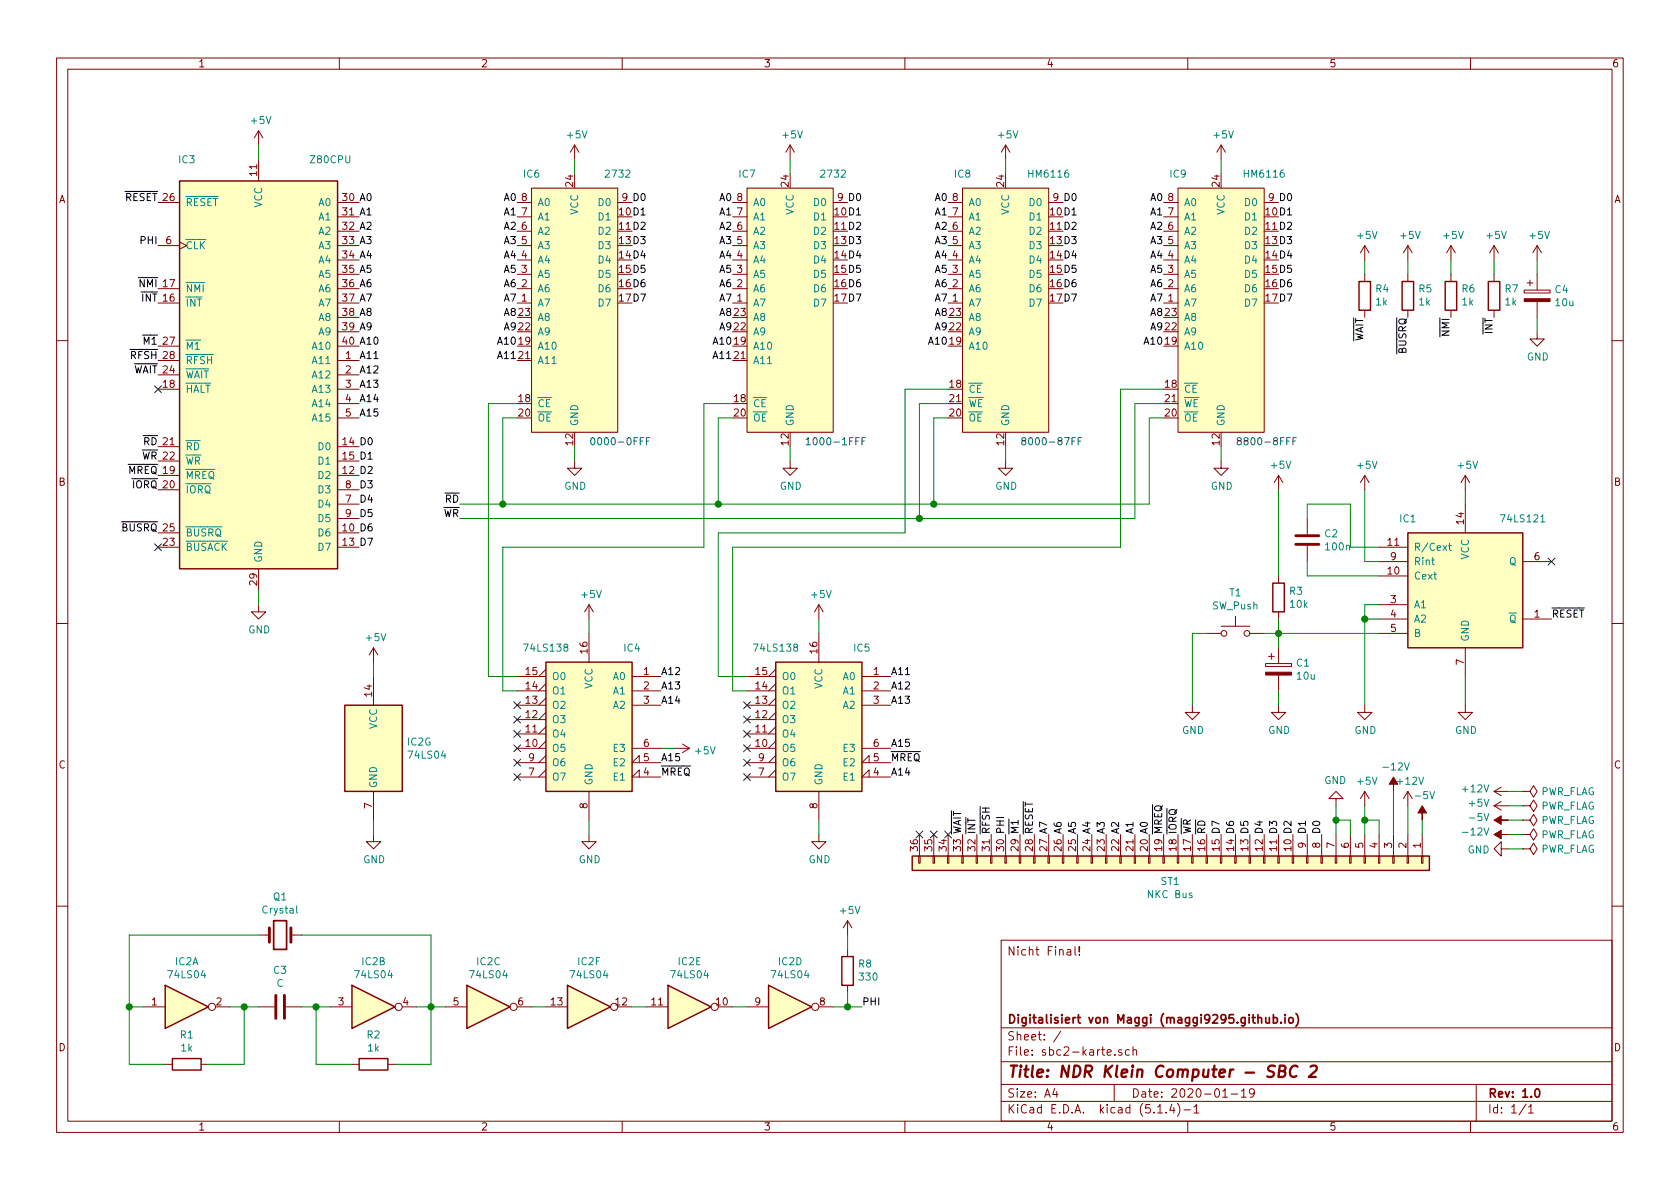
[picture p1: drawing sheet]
EESchema Schematic File Version 4
LIBS:sbc2-karte-cache
EELAYER 30 0
EELAYER END
$Descr A4 11693 8268
encoding utf-8
Sheet 1 1
Title "NDR Klein Computer - SBC 2"
Date "2020-01-19"
Rev "1.0"
Comp "Digitalisiert von Maggi (maggi9295.github.io)"
Comment1 ""
Comment2 ""
Comment3 ""
Comment4 "Nicht Final!"
$EndDescr
$Comp
L CPU:Z80CPU IC3
U 1 1
P 1800 2600
F 0 "IC3" H 1300 4100 50  0000 C CNN
F 1 "Z80CPU" H 2300 4100 50  0000 C CNN
F 2 "" H 1800 3000 50  0001 C CNN
F 3 "www.zilog.com/manage_directlink.php?filepath=docs/z80/um0080" H 1800 3000 50  0001 C CNN
	1    1800 2600
	1    0    0    -1  
$EndComp
$Comp
L nkc:2732 IC6
U 1 1
P 4000 2100
F 0 "IC6" H 3700 3000 50  0000 C CNN
F 1 "2732" H 4300 3000 50  0000 C CNN
F 2 "" H 4000 2000 50  0001 C CNN
F 3 "" H 4000 2000 50  0001 C CNN
	1    4000 2100
	1    0    0    -1  
$EndComp
$Comp
L nkc:HM6116 IC8
U 1 1
P 7000 2100
F 0 "IC8" H 6700 3000 50  0000 C CNN
F 1 "HM6116" H 7300 3000 50  0000 C CNN
F 2 "" H 7000 2000 50  0001 C CNN
F 3 "" H 7000 2000 50  0001 C CNN
	1    7000 2100
	1    0    0    -1  
$EndComp
$Comp
L nkc:2732 IC7
U 1 1
P 5500 2100
F 0 "IC7" H 5200 3000 50  0000 C CNN
F 1 "2732" H 5800 3000 50  0000 C CNN
F 2 "" H 5500 2000 50  0001 C CNN
F 3 "" H 5500 2000 50  0001 C CNN
	1    5500 2100
	1    0    0    -1  
$EndComp
$Comp
L nkc:HM6116 IC9
U 1 1
P 8500 2100
F 0 "IC9" H 8200 3000 50  0000 C CNN
F 1 "HM6116" H 8800 3000 50  0000 C CNN
F 2 "" H 8500 2000 50  0001 C CNN
F 3 "" H 8500 2000 50  0001 C CNN
	1    8500 2100
	1    0    0    -1  
$EndComp
$Comp
L 74xx:74LS138 IC4
U 1 1
P 4100 5000
F 0 "IC4" H 3800 5500 50  0000 C CNN
F 1 "74LS138" H 4400 5500 50  0000 C CNN
F 2 "" H 4100 5000 50  0001 C CNN
F 3 "http://www.ti.com/lit/gpn/sn74LS138" H 4100 5000 50  0001 C CNN
	1    4100 5000
	-1   0    0    -1  
$EndComp
Wire Wire Line
	4100 4300 4100 4400
Wire Wire Line
	4100 5800 4100 5700
$Comp
L power:GND #PWR0101
U 1 1
P 4100 5800
F 0 "#PWR0101" H 4100 5550 50  0001 C CNN
F 1 "GND" H 4105 5627 50  0000 C CNN
F 2 "" H 4100 5800 50  0001 C CNN
F 3 "" H 4100 5800 50  0001 C CNN
	1    4100 5800
	1    0    0    -1  
$EndComp
Wire Wire Line
	4000 3200 4000 3100
$Comp
L power:GND #PWR0102
U 1 1
P 4000 3200
F 0 "#PWR0102" H 4000 2950 50  0001 C CNN
F 1 "GND" H 4005 3027 50  0000 C CNN
F 2 "" H 4000 3200 50  0001 C CNN
F 3 "" H 4000 3200 50  0001 C CNN
	1    4000 3200
	1    0    0    -1  
$EndComp
Wire Wire Line
	4000 1100 4000 1200
Wire Wire Line
	5500 1100 5500 1200
Wire Wire Line
	7000 1100 7000 1200
Wire Wire Line
	8500 1100 8500 1200
Wire Wire Line
	1800 1000 1800 1100
Wire Wire Line
	5500 3200 5500 3100
$Comp
L power:GND #PWR0103
U 1 1
P 5500 3200
F 0 "#PWR0103" H 5500 2950 50  0001 C CNN
F 1 "GND" H 5505 3027 50  0000 C CNN
F 2 "" H 5500 3200 50  0001 C CNN
F 3 "" H 5500 3200 50  0001 C CNN
	1    5500 3200
	1    0    0    -1  
$EndComp
Wire Wire Line
	7000 3200 7000 3100
$Comp
L power:GND #PWR0104
U 1 1
P 7000 3200
F 0 "#PWR0104" H 7000 2950 50  0001 C CNN
F 1 "GND" H 7005 3027 50  0000 C CNN
F 2 "" H 7000 3200 50  0001 C CNN
F 3 "" H 7000 3200 50  0001 C CNN
	1    7000 3200
	1    0    0    -1  
$EndComp
Wire Wire Line
	8500 3200 8500 3100
$Comp
L power:GND #PWR0105
U 1 1
P 8500 3200
F 0 "#PWR0105" H 8500 2950 50  0001 C CNN
F 1 "GND" H 8505 3027 50  0000 C CNN
F 2 "" H 8500 3200 50  0001 C CNN
F 3 "" H 8500 3200 50  0001 C CNN
	1    8500 3200
	1    0    0    -1  
$EndComp
$Comp
L 74xx:74LS121 IC1
U 1 1
P 10200 4100
F 0 "IC1" H 9800 4600 50  0000 C CNN
F 1 "74LS121" H 10600 4600 50  0000 C CNN
F 2 "" H 10200 4100 50  0001 C CNN
F 3 "http://www.ti.com/lit/gpn/sn74121" H 10200 4100 50  0001 C CNN
	1    10200 4100
	1    0    0    -1  
$EndComp
Wire Wire Line
	1800 4200 1800 4100
$Comp
L power:GND #PWR0106
U 1 1
P 1800 4200
F 0 "#PWR0106" H 1800 3950 50  0001 C CNN
F 1 "GND" H 1805 4027 50  0000 C CNN
F 2 "" H 1800 4200 50  0001 C CNN
F 3 "" H 1800 4200 50  0001 C CNN
	1    1800 4200
	1    0    0    -1  
$EndComp
$Comp
L power:+5V #PWR0107
U 1 1
P 4100 4300
F 0 "#PWR0107" H 4100 4150 50  0001 C CNN
F 1 "+5V" H 4115 4473 50  0000 C CNN
F 2 "" H 4100 4300 50  0001 C CNN
F 3 "" H 4100 4300 50  0001 C CNN
	1    4100 4300
	1    0    0    -1  
$EndComp
$Comp
L power:+5V #PWR0108
U 1 1
P 4000 1100
F 0 "#PWR0108" H 4000 950 50  0001 C CNN
F 1 "+5V" H 4015 1273 50  0000 C CNN
F 2 "" H 4000 1100 50  0001 C CNN
F 3 "" H 4000 1100 50  0001 C CNN
	1    4000 1100
	1    0    0    -1  
$EndComp
$Comp
L power:+5V #PWR0109
U 1 1
P 5500 1100
F 0 "#PWR0109" H 5500 950 50  0001 C CNN
F 1 "+5V" H 5515 1273 50  0000 C CNN
F 2 "" H 5500 1100 50  0001 C CNN
F 3 "" H 5500 1100 50  0001 C CNN
	1    5500 1100
	1    0    0    -1  
$EndComp
$Comp
L power:+5V #PWR0110
U 1 1
P 7000 1100
F 0 "#PWR0110" H 7000 950 50  0001 C CNN
F 1 "+5V" H 7015 1273 50  0000 C CNN
F 2 "" H 7000 1100 50  0001 C CNN
F 3 "" H 7000 1100 50  0001 C CNN
	1    7000 1100
	1    0    0    -1  
$EndComp
$Comp
L power:+5V #PWR0111
U 1 1
P 8500 1100
F 0 "#PWR0111" H 8500 950 50  0001 C CNN
F 1 "+5V" H 8515 1273 50  0000 C CNN
F 2 "" H 8500 1100 50  0001 C CNN
F 3 "" H 8500 1100 50  0001 C CNN
	1    8500 1100
	1    0    0    -1  
$EndComp
$Comp
L power:+5V #PWR0112
U 1 1
P 1800 1000
F 0 "#PWR0112" H 1800 850 50  0001 C CNN
F 1 "+5V" H 1815 1173 50  0000 C CNN
F 2 "" H 1800 1000 50  0001 C CNN
F 3 "" H 1800 1000 50  0001 C CNN
	1    1800 1000
	1    0    0    -1  
$EndComp
$Comp
L power:GND #PWR0113
U 1 1
P 10200 4900
F 0 "#PWR0113" H 10200 4650 50  0001 C CNN
F 1 "GND" H 10205 4727 50  0000 C CNN
F 2 "" H 10200 4900 50  0001 C CNN
F 3 "" H 10200 4900 50  0001 C CNN
	1    10200 4900
	1    0    0    -1  
$EndComp
Wire Wire Line
	10200 3400 10200 3500
$Comp
L power:+5V #PWR0114
U 1 1
P 10200 3400
F 0 "#PWR0114" H 10200 3250 50  0001 C CNN
F 1 "+5V" H 10215 3573 50  0000 C CNN
F 2 "" H 10200 3400 50  0001 C CNN
F 3 "" H 10200 3400 50  0001 C CNN
	1    10200 3400
	1    0    0    -1  
$EndComp
$Comp
L Device:CP C1
U 1 1
P 8900 4650
F 0 "C1" H 9018 4696 50  0000 L CNN
F 1 "10u" H 9018 4605 50  0000 L CNN
F 2 "" H 8938 4500 50  0001 C CNN
F 3 "~" H 8900 4650 50  0001 C CNN
	1    8900 4650
	1    0    0    -1  
$EndComp
Wire Wire Line
	9600 4300 9500 4300
Wire Wire Line
	9500 4300 9500 4200
Wire Wire Line
	9500 4200 9600 4200
Connection ~ 9500 4300
$Comp
L power:GND #PWR0115
U 1 1
P 9500 4900
F 0 "#PWR0115" H 9500 4650 50  0001 C CNN
F 1 "GND" H 9505 4727 50  0000 C CNN
F 2 "" H 9500 4900 50  0001 C CNN
F 3 "" H 9500 4900 50  0001 C CNN
	1    9500 4900
	1    0    0    -1  
$EndComp
$Comp
L power:GND #PWR0116
U 1 1
P 8900 4900
F 0 "#PWR0116" H 8900 4650 50  0001 C CNN
F 1 "GND" H 8905 4727 50  0000 C CNN
F 2 "" H 8900 4900 50  0001 C CNN
F 3 "" H 8900 4900 50  0001 C CNN
	1    8900 4900
	1    0    0    -1  
$EndComp
Wire Wire Line
	8900 4800 8900 4900
Wire Wire Line
	10200 4700 10200 4900
$Comp
L Device:R R3
U 1 1
P 8900 4150
F 0 "R3" H 8970 4196 50  0000 L CNN
F 1 "10k" H 8970 4105 50  0000 L CNN
F 2 "" V 8830 4150 50  0001 C CNN
F 3 "~" H 8900 4150 50  0001 C CNN
	1    8900 4150
	1    0    0    -1  
$EndComp
Wire Wire Line
	8900 3400 8900 4000
$Comp
L power:+5V #PWR0117
U 1 1
P 8900 3400
F 0 "#PWR0117" H 8900 3250 50  0001 C CNN
F 1 "+5V" H 8915 3573 50  0000 C CNN
F 2 "" H 8900 3400 50  0001 C CNN
F 3 "" H 8900 3400 50  0001 C CNN
	1    8900 3400
	1    0    0    -1  
$EndComp
$Comp
L Device:C C2
U 1 1
P 9100 3750
F 0 "C2" H 9215 3796 50  0000 L CNN
F 1 "100n" H 9215 3705 50  0000 L CNN
F 2 "" H 9138 3600 50  0001 C CNN
F 3 "~" H 9100 3750 50  0001 C CNN
	1    9100 3750
	1    0    0    -1  
$EndComp
Wire Wire Line
	9100 4000 9100 3900
Wire Wire Line
	9500 4300 9500 4900
Wire Wire Line
	8900 4300 8900 4400
Wire Wire Line
	9600 4400 8900 4400
Connection ~ 8900 4400
Wire Wire Line
	8900 4400 8900 4500
Wire Wire Line
	9100 4000 9600 4000
$Comp
L power:+5V #PWR0118
U 1 1
P 9500 3400
F 0 "#PWR0118" H 9500 3250 50  0001 C CNN
F 1 "+5V" H 9515 3573 50  0000 C CNN
F 2 "" H 9500 3400 50  0001 C CNN
F 3 "" H 9500 3400 50  0001 C CNN
	1    9500 3400
	1    0    0    -1  
$EndComp
Wire Wire Line
	9600 3800 9400 3800
Wire Wire Line
	9400 3800 9400 3500
Wire Wire Line
	9400 3500 9100 3500
Wire Wire Line
	9100 3500 9100 3600
Wire Wire Line
	9500 3400 9500 3900
Wire Wire Line
	9500 3900 9600 3900
$Comp
L power:GND #PWR0119
U 1 1
P 8300 4900
F 0 "#PWR0119" H 8300 4650 50  0001 C CNN
F 1 "GND" H 8305 4727 50  0000 C CNN
F 2 "" H 8300 4900 50  0001 C CNN
F 3 "" H 8300 4900 50  0001 C CNN
	1    8300 4900
	1    0    0    -1  
$EndComp
$Comp
L 74xx:74LS04 IC2
U 1 1
P 1300 7000
F 0 "IC2" H 1300 7317 50  0000 C CNN
F 1 "74LS04" H 1300 7226 50  0000 C CNN
F 2 "" H 1300 7000 50  0001 C CNN
F 3 "http://www.ti.com/lit/gpn/sn74LS04" H 1300 7000 50  0001 C CNN
	1    1300 7000
	1    0    0    -1  
$EndComp
$Comp
L 74xx:74LS04 IC2
U 2 1
P 2600 7000
F 0 "IC2" H 2600 7317 50  0000 C CNN
F 1 "74LS04" H 2600 7226 50  0000 C CNN
F 2 "" H 2600 7000 50  0001 C CNN
F 3 "http://www.ti.com/lit/gpn/sn74LS04" H 2600 7000 50  0001 C CNN
	2    2600 7000
	1    0    0    -1  
$EndComp
$Comp
L 74xx:74LS04 IC2
U 3 1
P 3400 7000
F 0 "IC2" H 3400 7317 50  0000 C CNN
F 1 "74LS04" H 3400 7226 50  0000 C CNN
F 2 "" H 3400 7000 50  0001 C CNN
F 3 "http://www.ti.com/lit/gpn/sn74LS04" H 3400 7000 50  0001 C CNN
	3    3400 7000
	1    0    0    -1  
$EndComp
$Comp
L 74xx:74LS04 IC2
U 4 1
P 5500 7000
F 0 "IC2" H 5500 7317 50  0000 C CNN
F 1 "74LS04" H 5500 7226 50  0000 C CNN
F 2 "" H 5500 7000 50  0001 C CNN
F 3 "http://www.ti.com/lit/gpn/sn74LS04" H 5500 7000 50  0001 C CNN
	4    5500 7000
	1    0    0    -1  
$EndComp
$Comp
L 74xx:74LS04 IC2
U 5 1
P 4800 7000
F 0 "IC2" H 4800 7317 50  0000 C CNN
F 1 "74LS04" H 4800 7226 50  0000 C CNN
F 2 "" H 4800 7000 50  0001 C CNN
F 3 "http://www.ti.com/lit/gpn/sn74LS04" H 4800 7000 50  0001 C CNN
	5    4800 7000
	1    0    0    -1  
$EndComp
$Comp
L 74xx:74LS04 IC2
U 6 1
P 4100 7000
F 0 "IC2" H 4100 7317 50  0000 C CNN
F 1 "74LS04" H 4100 7226 50  0000 C CNN
F 2 "" H 4100 7000 50  0001 C CNN
F 3 "http://www.ti.com/lit/gpn/sn74LS04" H 4100 7000 50  0001 C CNN
	6    4100 7000
	1    0    0    -1  
$EndComp
$Comp
L 74xx:74LS04 IC2
U 7 1
P 2600 5200
F 0 "IC2" H 2830 5246 50  0000 L CNN
F 1 "74LS04" H 2830 5155 50  0000 L CNN
F 2 "" H 2600 5200 50  0001 C CNN
F 3 "http://www.ti.com/lit/gpn/sn74LS04" H 2600 5200 50  0001 C CNN
	7    2600 5200
	1    0    0    -1  
$EndComp
$Comp
L Device:Crystal Q1
U 1 1
P 1950 6500
F 0 "Q1" H 1950 6768 50  0000 C CNN
F 1 "Crystal" H 1950 6677 50  0000 C CNN
F 2 "" H 1950 6500 50  0001 C CNN
F 3 "~" H 1950 6500 50  0001 C CNN
	1    1950 6500
	1    0    0    -1  
$EndComp
$Comp
L Device:R R1
U 1 1
P 1300 7400
F 0 "R1" V 1093 7400 50  0000 C CNN
F 1 "1k" V 1184 7400 50  0000 C CNN
F 2 "" V 1230 7400 50  0001 C CNN
F 3 "~" H 1300 7400 50  0001 C CNN
	1    1300 7400
	0    1    1    0   
$EndComp
$Comp
L Device:R R2
U 1 1
P 2600 7400
F 0 "R2" V 2393 7400 50  0000 C CNN
F 1 "1k" V 2484 7400 50  0000 C CNN
F 2 "" V 2530 7400 50  0001 C CNN
F 3 "~" H 2600 7400 50  0001 C CNN
	1    2600 7400
	0    1    1    0   
$EndComp
$Comp
L Device:C C3
U 1 1
P 1950 7000
F 0 "C3" V 2202 7000 50  0000 C CNN
F 1 "C" V 2111 7000 50  0000 C CNN
F 2 "" H 1988 6850 50  0001 C CNN
F 3 "~" H 1950 7000 50  0001 C CNN
	1    1950 7000
	0    -1   -1   0   
$EndComp
Wire Wire Line
	2200 7400 2200 7000
Wire Wire Line
	2200 7000 2300 7000
Wire Wire Line
	2200 7000 2100 7000
Connection ~ 2200 7000
Wire Wire Line
	1800 7000 1700 7000
Wire Wire Line
	1700 7000 1700 7400
Connection ~ 1700 7000
Wire Wire Line
	1700 7000 1600 7000
Wire Wire Line
	900  7400 900  7000
Wire Wire Line
	900  6500 1800 6500
Wire Wire Line
	2100 6500 3000 6500
Wire Wire Line
	3000 6500 3000 7000
Wire Wire Line
	2900 7000 3000 7000
Connection ~ 3000 7000
Wire Wire Line
	3000 7000 3000 7400
Wire Wire Line
	1000 7000 900  7000
Connection ~ 900  7000
Wire Wire Line
	900  7000 900  6500
Wire Wire Line
	1450 7400 1700 7400
Wire Wire Line
	2200 7400 2450 7400
Wire Wire Line
	2750 7400 3000 7400
Wire Wire Line
	1150 7400 900  7400
Wire Wire Line
	3000 7000 3100 7000
Wire Wire Line
	3700 7000 3800 7000
Wire Wire Line
	4400 7000 4500 7000
Wire Wire Line
	5100 7000 5200 7000
$Comp
L Device:R R8
U 1 1
P 5900 6750
F 0 "R8" H 5830 6704 50  0000 R CNN
F 1 "330" H 5830 6795 50  0000 R CNN
F 2 "" V 5830 6750 50  0001 C CNN
F 3 "~" H 5900 6750 50  0001 C CNN
	1    5900 6750
	-1   0    0    1   
$EndComp
Wire Wire Line
	5800 7000 5900 7000
Wire Wire Line
	5900 7000 5900 6900
Wire Wire Line
	2600 5800 2600 5700
$Comp
L power:GND #PWR0120
U 1 1
P 2600 5800
F 0 "#PWR0120" H 2600 5550 50  0001 C CNN
F 1 "GND" H 2605 5627 50  0000 C CNN
F 2 "" H 2600 5800 50  0001 C CNN
F 3 "" H 2600 5800 50  0001 C CNN
	1    2600 5800
	1    0    0    -1  
$EndComp
Wire Wire Line
	2600 4600 2600 4700
$Comp
L power:+5V #PWR0121
U 1 1
P 2600 4600
F 0 "#PWR0121" H 2600 4450 50  0001 C CNN
F 1 "+5V" H 2615 4773 50  0000 C CNN
F 2 "" H 2600 4600 50  0001 C CNN
F 3 "" H 2600 4600 50  0001 C CNN
	1    2600 4600
	1    0    0    -1  
$EndComp
$Comp
L power:+5V #PWR0122
U 1 1
P 5900 6500
F 0 "#PWR0122" H 5900 6350 50  0001 C CNN
F 1 "+5V" H 5915 6673 50  0000 C CNN
F 2 "" H 5900 6500 50  0001 C CNN
F 3 "" H 5900 6500 50  0001 C CNN
	1    5900 6500
	1    0    0    -1  
$EndComp
Wire Wire Line
	5900 6500 5900 6600
Text Label 6000 7000 0    50   ~ 0
PHI
Text Label 10800 4300 0    50   ~ 0
~RESET
Text Label 1100 1400 2    50   ~ 0
~RESET
$Comp
L Device:R R6
U 1 1
P 10100 2050
F 0 "R6" H 10030 2004 50  0000 R CNN
F 1 "1k" H 10030 2095 50  0000 R CNN
F 2 "" V 10030 2050 50  0001 C CNN
F 3 "~" H 10100 2050 50  0001 C CNN
	1    10100 2050
	-1   0    0    1   
$EndComp
$Comp
L Device:R R7
U 1 1
P 10400 2050
F 0 "R7" H 10330 2004 50  0000 R CNN
F 1 "1k" H 10330 2095 50  0000 R CNN
F 2 "" V 10330 2050 50  0001 C CNN
F 3 "~" H 10400 2050 50  0001 C CNN
	1    10400 2050
	-1   0    0    1   
$EndComp
$Comp
L Device:R R4
U 1 1
P 9500 2050
F 0 "R4" H 9430 2004 50  0000 R CNN
F 1 "1k" H 9430 2095 50  0000 R CNN
F 2 "" V 9430 2050 50  0001 C CNN
F 3 "~" H 9500 2050 50  0001 C CNN
	1    9500 2050
	-1   0    0    1   
$EndComp
$Comp
L Device:R R5
U 1 1
P 9800 2050
F 0 "R5" H 9730 2004 50  0000 R CNN
F 1 "1k" H 9730 2095 50  0000 R CNN
F 2 "" V 9730 2050 50  0001 C CNN
F 3 "~" H 9800 2050 50  0001 C CNN
	1    9800 2050
	-1   0    0    1   
$EndComp
Text Label 1100 2000 2    50   ~ 0
~NMI
Text Label 1100 2100 2    50   ~ 0
~INT
Text Label 1100 2600 2    50   ~ 0
~WAIT
Text Label 1100 3700 2    50   ~ 0
~BUSRQ
Text Label 10100 2200 3    50   ~ 0
~NMI
Text Label 10400 2200 3    50   ~ 0
~INT
Text Label 9500 2200 3    50   ~ 0
~WAIT
Text Label 9800 2200 3    50   ~ 0
~BUSRQ
Wire Wire Line
	10100 1800 10100 1900
$Comp
L power:+5V #PWR0123
U 1 1
P 10100 1800
F 0 "#PWR0123" H 10100 1650 50  0001 C CNN
F 1 "+5V" H 10115 1973 50  0000 C CNN
F 2 "" H 10100 1800 50  0001 C CNN
F 3 "" H 10100 1800 50  0001 C CNN
	1    10100 1800
	1    0    0    -1  
$EndComp
Wire Wire Line
	10400 1800 10400 1900
$Comp
L power:+5V #PWR0124
U 1 1
P 10400 1800
F 0 "#PWR0124" H 10400 1650 50  0001 C CNN
F 1 "+5V" H 10415 1973 50  0000 C CNN
F 2 "" H 10400 1800 50  0001 C CNN
F 3 "" H 10400 1800 50  0001 C CNN
	1    10400 1800
	1    0    0    -1  
$EndComp
Wire Wire Line
	9500 1800 9500 1900
$Comp
L power:+5V #PWR0125
U 1 1
P 9500 1800
F 0 "#PWR0125" H 9500 1650 50  0001 C CNN
F 1 "+5V" H 9515 1973 50  0000 C CNN
F 2 "" H 9500 1800 50  0001 C CNN
F 3 "" H 9500 1800 50  0001 C CNN
	1    9500 1800
	1    0    0    -1  
$EndComp
Wire Wire Line
	9800 1800 9800 1900
$Comp
L power:+5V #PWR0126
U 1 1
P 9800 1800
F 0 "#PWR0126" H 9800 1650 50  0001 C CNN
F 1 "+5V" H 9815 1973 50  0000 C CNN
F 2 "" H 9800 1800 50  0001 C CNN
F 3 "" H 9800 1800 50  0001 C CNN
	1    9800 1800
	1    0    0    -1  
$EndComp
Text Label 1100 2400 2    50   ~ 0
~M1
Text Label 1100 2500 2    50   ~ 0
~RFSH
NoConn ~ 1100 3800
NoConn ~ 1100 2700
Text Label 1100 3100 2    50   ~ 0
~RD
Text Label 1100 3200 2    50   ~ 0
~WR
Text Label 1100 3300 2    50   ~ 0
~MREQ
Text Label 1100 3400 2    50   ~ 0
~IORQ
Text Label 2500 1400 0    50   ~ 0
A0
Text Label 2500 1500 0    50   ~ 0
A1
Text Label 2500 1600 0    50   ~ 0
A2
Text Label 2500 1700 0    50   ~ 0
A3
Text Label 2500 1800 0    50   ~ 0
A4
Text Label 2500 1900 0    50   ~ 0
A5
Text Label 2500 2000 0    50   ~ 0
A6
Text Label 2500 2100 0    50   ~ 0
A7
Text Label 2500 2200 0    50   ~ 0
A8
Text Label 2500 2300 0    50   ~ 0
A9
Text Label 2500 2400 0    50   ~ 0
A10
Text Label 2500 2500 0    50   ~ 0
A11
Text Label 2500 2600 0    50   ~ 0
A12
Text Label 2500 2700 0    50   ~ 0
A13
Text Label 2500 2800 0    50   ~ 0
A14
Text Label 2500 2900 0    50   ~ 0
A15
Text Label 2500 3100 0    50   ~ 0
D0
Text Label 2500 3200 0    50   ~ 0
D1
Text Label 2500 3300 0    50   ~ 0
D2
Text Label 2500 3400 0    50   ~ 0
D3
Text Label 2500 3500 0    50   ~ 0
D4
Text Label 2500 3600 0    50   ~ 0
D5
Text Label 2500 3700 0    50   ~ 0
D6
Text Label 2500 3800 0    50   ~ 0
D7
Text Label 8000 5800 1    50   ~ 0
A0
Text Label 7900 5800 1    50   ~ 0
A1
Text Label 7800 5800 1    50   ~ 0
A2
Text Label 7700 5800 1    50   ~ 0
A3
Text Label 7600 5800 1    50   ~ 0
A4
Text Label 7500 5800 1    50   ~ 0
A5
Text Label 7400 5800 1    50   ~ 0
A6
Text Label 7300 5800 1    50   ~ 0
A7
Text Label 9200 5800 1    50   ~ 0
D0
Text Label 9100 5800 1    50   ~ 0
D1
Text Label 9000 5800 1    50   ~ 0
D2
Text Label 8900 5800 1    50   ~ 0
D3
Text Label 8800 5800 1    50   ~ 0
D4
Text Label 8700 5800 1    50   ~ 0
D5
Text Label 8600 5800 1    50   ~ 0
D6
Text Label 8500 5800 1    50   ~ 0
D7
Text Label 4400 1400 0    50   ~ 0
D0
Text Label 4400 1500 0    50   ~ 0
D1
Text Label 4400 1600 0    50   ~ 0
D2
Text Label 4400 1700 0    50   ~ 0
D3
Text Label 4400 1800 0    50   ~ 0
D4
Text Label 4400 1900 0    50   ~ 0
D5
Text Label 4400 2000 0    50   ~ 0
D6
Text Label 4400 2100 0    50   ~ 0
D7
Text Label 5900 1400 0    50   ~ 0
D0
Text Label 5900 1500 0    50   ~ 0
D1
Text Label 5900 1600 0    50   ~ 0
D2
Text Label 5900 1700 0    50   ~ 0
D3
Text Label 5900 1800 0    50   ~ 0
D4
Text Label 5900 1900 0    50   ~ 0
D5
Text Label 5900 2000 0    50   ~ 0
D6
Text Label 5900 2100 0    50   ~ 0
D7
Text Label 7400 1400 0    50   ~ 0
D0
Text Label 7400 1500 0    50   ~ 0
D1
Text Label 7400 1600 0    50   ~ 0
D2
Text Label 7400 1700 0    50   ~ 0
D3
Text Label 7400 1800 0    50   ~ 0
D4
Text Label 7400 1900 0    50   ~ 0
D5
Text Label 7400 2000 0    50   ~ 0
D6
Text Label 7400 2100 0    50   ~ 0
D7
Text Label 8900 1400 0    50   ~ 0
D0
Text Label 8900 1500 0    50   ~ 0
D1
Text Label 8900 1600 0    50   ~ 0
D2
Text Label 8900 1700 0    50   ~ 0
D3
Text Label 8900 1800 0    50   ~ 0
D4
Text Label 8900 1900 0    50   ~ 0
D5
Text Label 8900 2000 0    50   ~ 0
D6
Text Label 8900 2100 0    50   ~ 0
D7
Text Label 3600 1400 2    50   ~ 0
A0
Text Label 3600 1500 2    50   ~ 0
A1
Text Label 3600 1600 2    50   ~ 0
A2
Text Label 3600 1700 2    50   ~ 0
A3
Text Label 3600 1800 2    50   ~ 0
A4
Text Label 3600 1900 2    50   ~ 0
A5
Text Label 3600 2000 2    50   ~ 0
A6
Text Label 3600 2100 2    50   ~ 0
A7
Text Label 3600 2200 2    50   ~ 0
A8
Text Label 3600 2300 2    50   ~ 0
A9
Text Label 3600 2400 2    50   ~ 0
A10
Text Label 3600 2500 2    50   ~ 0
A11
Text Label 5100 1400 2    50   ~ 0
A0
Text Label 5100 1500 2    50   ~ 0
A1
Text Label 5100 1600 2    50   ~ 0
A2
Text Label 5100 1700 2    50   ~ 0
A3
Text Label 5100 1800 2    50   ~ 0
A4
Text Label 5100 1900 2    50   ~ 0
A5
Text Label 5100 2000 2    50   ~ 0
A6
Text Label 5100 2100 2    50   ~ 0
A7
Text Label 5100 2200 2    50   ~ 0
A8
Text Label 5100 2300 2    50   ~ 0
A9
Text Label 5100 2400 2    50   ~ 0
A10
Text Label 5100 2500 2    50   ~ 0
A11
Text Label 6600 1400 2    50   ~ 0
A0
Text Label 6600 1500 2    50   ~ 0
A1
Text Label 6600 1600 2    50   ~ 0
A2
Text Label 6600 1700 2    50   ~ 0
A3
Text Label 6600 1800 2    50   ~ 0
A4
Text Label 6600 1900 2    50   ~ 0
A5
Text Label 6600 2000 2    50   ~ 0
A6
Text Label 6600 2100 2    50   ~ 0
A7
Text Label 6600 2200 2    50   ~ 0
A8
Text Label 6600 2300 2    50   ~ 0
A9
Text Label 6600 2400 2    50   ~ 0
A10
Text Label 8100 1400 2    50   ~ 0
A0
Text Label 8100 1500 2    50   ~ 0
A1
Text Label 8100 1600 2    50   ~ 0
A2
Text Label 8100 1700 2    50   ~ 0
A3
Text Label 8100 1800 2    50   ~ 0
A4
Text Label 8100 1900 2    50   ~ 0
A5
Text Label 8100 2000 2    50   ~ 0
A6
Text Label 8100 2100 2    50   ~ 0
A7
Text Label 8100 2200 2    50   ~ 0
A8
Text Label 8100 2300 2    50   ~ 0
A9
Text Label 8100 2400 2    50   ~ 0
A10
Wire Wire Line
	5100 2900 5000 2900
Wire Wire Line
	5000 2900 5000 3500
Wire Wire Line
	5000 3500 6500 3500
Wire Wire Line
	6500 3500 6500 2900
Wire Wire Line
	6500 2900 6600 2900
Wire Wire Line
	6500 3500 8000 3500
Wire Wire Line
	8000 3500 8000 2900
Wire Wire Line
	8000 2900 8100 2900
Connection ~ 6500 3500
Wire Wire Line
	5000 3500 3500 3500
Wire Wire Line
	3500 3500 3500 2900
Wire Wire Line
	3500 2900 3600 2900
Connection ~ 5000 3500
Text Label 3200 3500 2    50   ~ 0
~RD
Connection ~ 3500 3500
Wire Wire Line
	3200 3500 3500 3500
Wire Wire Line
	6600 2800 6400 2800
Wire Wire Line
	6400 2800 6400 3600
Wire Wire Line
	6400 3600 7900 3600
Wire Wire Line
	7900 3600 7900 2800
Wire Wire Line
	7900 2800 8100 2800
Wire Wire Line
	6400 3600 3200 3600
Connection ~ 6400 3600
Text Label 3200 3600 2    50   ~ 0
~WR
Wire Wire Line
	3400 4700 3400 2800
Wire Wire Line
	3400 2800 3600 2800
Wire Wire Line
	3500 4800 3500 3800
Wire Wire Line
	3500 3800 4900 3800
Wire Wire Line
	4900 3800 4900 2800
Wire Wire Line
	4900 2800 5100 2800
Wire Wire Line
	3400 4700 3600 4700
Wire Wire Line
	3500 4800 3600 4800
Wire Wire Line
	6300 3700 6300 2700
Wire Wire Line
	6300 2700 6600 2700
Wire Wire Line
	7800 3800 7800 2700
Wire Wire Line
	7800 2700 8100 2700
Wire Wire Line
	5100 3800 7800 3800
Wire Wire Line
	5100 4800 5100 3800
Wire Wire Line
	5000 3700 6300 3700
Wire Wire Line
	5000 4700 5000 3700
$Comp
L power:+5V #PWR0127
U 1 1
P 5700 4300
F 0 "#PWR0127" H 5700 4150 50  0001 C CNN
F 1 "+5V" H 5715 4473 50  0000 C CNN
F 2 "" H 5700 4300 50  0001 C CNN
F 3 "" H 5700 4300 50  0001 C CNN
	1    5700 4300
	1    0    0    -1  
$EndComp
$Comp
L power:GND #PWR0128
U 1 1
P 5700 5800
F 0 "#PWR0128" H 5700 5550 50  0001 C CNN
F 1 "GND" H 5705 5627 50  0000 C CNN
F 2 "" H 5700 5800 50  0001 C CNN
F 3 "" H 5700 5800 50  0001 C CNN
	1    5700 5800
	1    0    0    -1  
$EndComp
Wire Wire Line
	5700 5800 5700 5700
Wire Wire Line
	5700 4300 5700 4400
$Comp
L 74xx:74LS138 IC5
U 1 1
P 5700 5000
F 0 "IC5" H 5400 5500 50  0000 C CNN
F 1 "74LS138" H 6000 5500 50  0000 C CNN
F 2 "" H 5700 5000 50  0001 C CNN
F 3 "http://www.ti.com/lit/gpn/sn74LS138" H 5700 5000 50  0001 C CNN
	1    5700 5000
	-1   0    0    -1  
$EndComp
Wire Wire Line
	5200 4800 5100 4800
Wire Wire Line
	5200 4700 5000 4700
$Comp
L power:+5V #PWR0129
U 1 1
P 4700 5200
F 0 "#PWR0129" H 4700 5050 50  0001 C CNN
F 1 "+5V" V 4715 5328 50  0000 L CNN
F 2 "" H 4700 5200 50  0001 C CNN
F 3 "" H 4700 5200 50  0001 C CNN
	1    4700 5200
	0    1    1    0   
$EndComp
Wire Wire Line
	4600 5200 4700 5200
Text Label 4600 4700 0    50   ~ 0
A12
Text Label 4600 4800 0    50   ~ 0
A13
Text Label 4600 4900 0    50   ~ 0
A14
Text Label 4600 5300 0    50   ~ 0
A15
Text Label 6200 4700 0    50   ~ 0
A11
Text Label 6200 4800 0    50   ~ 0
A12
Text Label 6200 4900 0    50   ~ 0
A13
Text Label 6200 5400 0    50   ~ 0
A14
Text Label 6200 5200 0    50   ~ 0
A15
Text Label 6200 5300 0    50   ~ 0
~MREQ
$Comp
L Device:CP C4
U 1 1
P 10700 2050
F 0 "C4" H 10818 2096 50  0000 L CNN
F 1 "10u" H 10818 2005 50  0000 L CNN
F 2 "" H 10738 1900 50  0001 C CNN
F 3 "~" H 10700 2050 50  0001 C CNN
	1    10700 2050
	1    0    0    -1  
$EndComp
Wire Wire Line
	10700 1800 10700 1900
$Comp
L power:+5V #PWR0130
U 1 1
P 10700 1800
F 0 "#PWR0130" H 10700 1650 50  0001 C CNN
F 1 "+5V" H 10715 1973 50  0000 C CNN
F 2 "" H 10700 1800 50  0001 C CNN
F 3 "" H 10700 1800 50  0001 C CNN
	1    10700 1800
	1    0    0    -1  
$EndComp
Wire Wire Line
	10700 2300 10700 2200
$Comp
L power:GND #PWR0131
U 1 1
P 10700 2300
F 0 "#PWR0131" H 10700 2050 50  0001 C CNN
F 1 "GND" H 10705 2127 50  0000 C CNN
F 2 "" H 10700 2300 50  0001 C CNN
F 3 "" H 10700 2300 50  0001 C CNN
	1    10700 2300
	1    0    0    -1  
$EndComp
$Comp
L power:-5V #PWR0132
U 1 1
P 9900 5700
F 0 "#PWR0132" H 9900 5800 50  0001 C CNN
F 1 "-5V" H 9915 5873 50  0000 C CNN
F 2 "" H 9900 5700 50  0001 C CNN
F 3 "" H 9900 5700 50  0001 C CNN
	1    9900 5700
	1    0    0    -1  
$EndComp
$Comp
L power:+12V #PWR0133
U 1 1
P 9800 5600
F 0 "#PWR0133" H 9800 5450 50  0001 C CNN
F 1 "+12V" H 9815 5773 50  0000 C CNN
F 2 "" H 9800 5600 50  0001 C CNN
F 3 "" H 9800 5600 50  0001 C CNN
	1    9800 5600
	1    0    0    -1  
$EndComp
$Comp
L power:-12V #PWR0134
U 1 1
P 9700 5500
F 0 "#PWR0134" H 9700 5600 50  0001 C CNN
F 1 "-12V" H 9715 5673 50  0000 C CNN
F 2 "" H 9700 5500 50  0001 C CNN
F 3 "" H 9700 5500 50  0001 C CNN
	1    9700 5500
	1    0    0    -1  
$EndComp
$Comp
L power:+5V #PWR0135
U 1 1
P 9500 5600
F 0 "#PWR0135" H 9500 5450 50  0001 C CNN
F 1 "+5V" H 9515 5773 50  0000 C CNN
F 2 "" H 9500 5600 50  0001 C CNN
F 3 "" H 9500 5600 50  0001 C CNN
	1    9500 5600
	1    0    0    -1  
$EndComp
$Comp
L power:GND #PWR0136
U 1 1
P 9300 5600
F 0 "#PWR0136" H 9300 5350 50  0001 C CNN
F 1 "GND" H 9305 5427 50  0000 C CNN
F 2 "" H 9300 5600 50  0001 C CNN
F 3 "" H 9300 5600 50  0001 C CNN
	1    9300 5600
	-1   0    0    1   
$EndComp
Wire Wire Line
	9300 5600 9300 5700
Wire Wire Line
	9300 5700 9400 5700
Wire Wire Line
	9400 5700 9400 5800
Connection ~ 9300 5700
Wire Wire Line
	9300 5700 9300 5800
Wire Wire Line
	9500 5600 9500 5700
Wire Wire Line
	9600 5700 9500 5700
Connection ~ 9500 5700
Wire Wire Line
	9500 5700 9500 5800
Wire Wire Line
	9600 5700 9600 5800
Text Label 8400 5800 1    50   ~ 0
~RD
Text Label 8300 5800 1    50   ~ 0
~WR
Text Label 8200 5800 1    50   ~ 0
~IORQ
Text Label 8100 5800 1    50   ~ 0
~MREQ
Text Label 7100 5800 1    50   ~ 0
~M1
Text Label 6900 5800 1    50   ~ 0
~RFSH
Text Label 6800 5800 1    50   ~ 0
~INT
Text Label 6700 5800 1    50   ~ 0
~WAIT
Text Label 1100 1700 2    50   ~ 0
PHI
Text Label 7000 5800 1    50   ~ 0
PHI
Text Label 7200 5800 1    50   ~ 0
~RESET
$Comp
L Connector_Generic:Conn_01x36 ST1
U 1 1
P 8200 6000
F 0 "ST1" V 8325 5946 50  0000 C CNN
F 1 "NKC Bus" V 8416 5946 50  0000 C CNN
F 2 "" H 8200 6000 50  0001 C CNN
F 3 "~" H 8200 6000 50  0001 C CNN
	1    8200 6000
	0    1    1    0   
$EndComp
Wire Wire Line
	6000 7000 5900 7000
Connection ~ 5900 7000
Text Label 4600 5400 0    50   ~ 0
~MREQ
Text Notes 4100 3100 0    50   ~ 0
0000-0FFF
Text Notes 5600 3100 0    50   ~ 0
1000-1FFF
Text Notes 7100 3100 0    50   ~ 0
8000-87FF
Text Notes 8600 3100 0    50   ~ 0
8800-8FFF
Wire Wire Line
	9900 5700 9900 5800
Wire Wire Line
	9800 5800 9800 5600
Wire Wire Line
	9700 5500 9700 5800
NoConn ~ 10800 3900
NoConn ~ 3600 4900
NoConn ~ 3600 5000
NoConn ~ 3600 5100
NoConn ~ 3600 5200
NoConn ~ 3600 5300
NoConn ~ 3600 5400
NoConn ~ 5200 5400
NoConn ~ 5200 5300
NoConn ~ 5200 5200
NoConn ~ 5200 5100
NoConn ~ 5200 5000
NoConn ~ 5200 4900
NoConn ~ 6600 5800
NoConn ~ 6500 5800
NoConn ~ 6400 5800
$Comp
L power:PWR_FLAG #FLG0101
U 1 1
P 10600 5500
F 0 "#FLG0101" H 10600 5575 50  0001 C CNN
F 1 "PWR_FLAG" V 10600 5628 50  0000 L CNN
F 2 "" H 10600 5500 50  0001 C CNN
F 3 "~" H 10600 5500 50  0001 C CNN
	1    10600 5500
	0    1    1    0   
$EndComp
$Comp
L power:PWR_FLAG #FLG0102
U 1 1
P 10600 5900
F 0 "#FLG0102" H 10600 5975 50  0001 C CNN
F 1 "PWR_FLAG" V 10600 6028 50  0000 L CNN
F 2 "" H 10600 5900 50  0001 C CNN
F 3 "~" H 10600 5900 50  0001 C CNN
	1    10600 5900
	0    1    1    0   
$EndComp
$Comp
L power:PWR_FLAG #FLG0103
U 1 1
P 10600 5600
F 0 "#FLG0103" H 10600 5675 50  0001 C CNN
F 1 "PWR_FLAG" V 10600 5728 50  0000 L CNN
F 2 "" H 10600 5600 50  0001 C CNN
F 3 "~" H 10600 5600 50  0001 C CNN
	1    10600 5600
	0    1    1    0   
$EndComp
$Comp
L power:PWR_FLAG #FLG0104
U 1 1
P 10600 5700
F 0 "#FLG0104" H 10600 5775 50  0001 C CNN
F 1 "PWR_FLAG" V 10600 5828 50  0000 L CNN
F 2 "" H 10600 5700 50  0001 C CNN
F 3 "~" H 10600 5700 50  0001 C CNN
	1    10600 5700
	0    1    1    0   
$EndComp
$Comp
L power:PWR_FLAG #FLG0105
U 1 1
P 10600 5800
F 0 "#FLG0105" H 10600 5875 50  0001 C CNN
F 1 "PWR_FLAG" V 10600 5928 50  0000 L CNN
F 2 "" H 10600 5800 50  0001 C CNN
F 3 "~" H 10600 5800 50  0001 C CNN
	1    10600 5800
	0    1    1    0   
$EndComp
$Comp
L power:-5V #PWR0137
U 1 1
P 10500 5700
F 0 "#PWR0137" H 10500 5800 50  0001 C CNN
F 1 "-5V" V 10515 5828 50  0000 L CNN
F 2 "" H 10500 5700 50  0001 C CNN
F 3 "" H 10500 5700 50  0001 C CNN
	1    10500 5700
	0    -1   -1   0   
$EndComp
$Comp
L power:-12V #PWR0138
U 1 1
P 10500 5800
F 0 "#PWR0138" H 10500 5900 50  0001 C CNN
F 1 "-12V" V 10515 5928 50  0000 L CNN
F 2 "" H 10500 5800 50  0001 C CNN
F 3 "" H 10500 5800 50  0001 C CNN
	1    10500 5800
	0    -1   -1   0   
$EndComp
$Comp
L power:+5V #PWR0139
U 1 1
P 10500 5600
F 0 "#PWR0139" H 10500 5450 50  0001 C CNN
F 1 "+5V" V 10515 5728 50  0000 L CNN
F 2 "" H 10500 5600 50  0001 C CNN
F 3 "" H 10500 5600 50  0001 C CNN
	1    10500 5600
	0    -1   -1   0   
$EndComp
$Comp
L power:+12V #PWR0140
U 1 1
P 10500 5500
F 0 "#PWR0140" H 10500 5350 50  0001 C CNN
F 1 "+12V" V 10515 5628 50  0000 L CNN
F 2 "" H 10500 5500 50  0001 C CNN
F 3 "" H 10500 5500 50  0001 C CNN
	1    10500 5500
	0    -1   -1   0   
$EndComp
$Comp
L power:GND #PWR0141
U 1 1
P 10500 5900
F 0 "#PWR0141" H 10500 5650 50  0001 C CNN
F 1 "GND" V 10505 5772 50  0000 R CNN
F 2 "" H 10500 5900 50  0001 C CNN
F 3 "" H 10500 5900 50  0001 C CNN
	1    10500 5900
	0    1    1    0   
$EndComp
Wire Wire Line
	10500 5500 10600 5500
Wire Wire Line
	10600 5600 10500 5600
Wire Wire Line
	10500 5700 10600 5700
Wire Wire Line
	10600 5800 10500 5800
Wire Wire Line
	10500 5900 10600 5900
$Comp
L Switch:SW_Push T1
U 1 1
P 8600 4400
F 0 "T1" H 8600 4685 50  0000 C CNN
F 1 "SW_Push" H 8600 4594 50  0000 C CNN
F 2 "" H 8600 4600 50  0001 C CNN
F 3 "~" H 8600 4600 50  0001 C CNN
	1    8600 4400
	1    0    0    -1  
$EndComp
Wire Wire Line
	8900 4400 8800 4400
Wire Wire Line
	8300 4400 8400 4400
Wire Wire Line
	8300 4400 8300 4900
$EndSCHEMATC
